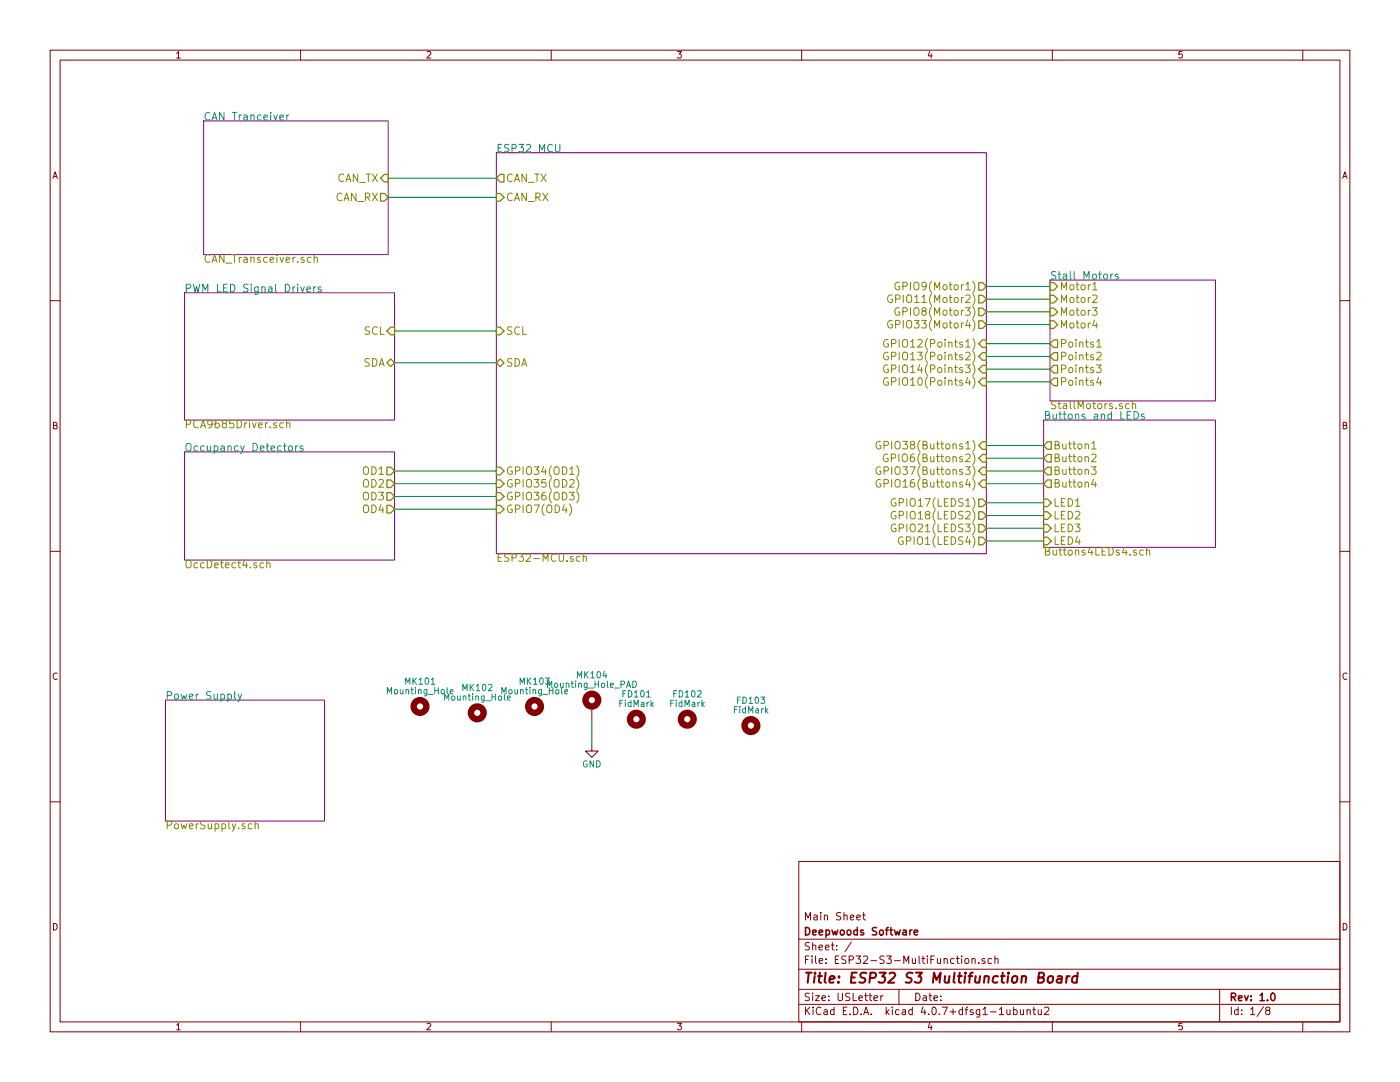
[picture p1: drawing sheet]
EESchema Schematic File Version 2
LIBS:power
LIBS:device
LIBS:switches
LIBS:relays
LIBS:motors
LIBS:transistors
LIBS:conn
LIBS:linear
LIBS:regul
LIBS:74xx
LIBS:cmos4000
LIBS:adc-dac
LIBS:memory
LIBS:xilinx
LIBS:microcontrollers
LIBS:dsp
LIBS:microchip
LIBS:analog_switches
LIBS:motorola
LIBS:texas
LIBS:intel
LIBS:audio
LIBS:interface
LIBS:digital-audio
LIBS:philips
LIBS:display
LIBS:cypress
LIBS:siliconi
LIBS:opto
LIBS:atmel
LIBS:contrib
LIBS:valves
LIBS:W25Q32JVSSIQ
LIBS:umh3n
LIBS:lm2574n-5
LIBS:tc442x
LIBS:4814p-2
LIBS:pca9685
LIBS:tbd62x83a
LIBS:sn65hvd233-ht
LIBS:mechanical
LIBS:graphic_symbols
LIBS:ESP32-S3
LIBS:ESP32-S3-MultiFunction-cache
LIBS:ESP32-S3-MultiFunction-rescue
LIBS:USBLC6-2SC6
EELAYER 25 0
EELAYER END
$Descr USLetter 11000 8500
encoding utf-8
Sheet 1 8
Title "ESP32 S3 Multifunction Board"
Date ""
Rev "1.0"
Comp "Deepwoods Software"
Comment1 "Main Sheet"
Comment2 ""
Comment3 ""
Comment4 ""
$EndDescr
$Sheet
S 3900 1200 3850 3150
U 62ACDEF5
F0 "ESP32 MCU" 59
F1 "ESP32-MCU.sch" 59
F2 "CAN_TX" O L 3900 1400 60 
F3 "CAN_RX" I L 3900 1550 60 
F4 "SCL" I L 3900 2600 60 
F5 "SDA" B L 3900 2850 60 
F6 "GPIO21(LEDS3)" O R 7750 4150 60 
F7 "GPIO1(LEDS4)" O R 7750 4250 60 
F8 "GPIO17(LEDS1)" O R 7750 3950 60 
F9 "GPIO16(Buttons4)" I R 7750 3800 60 
F10 "GPIO38(Buttons1)" I R 7750 3500 60 
F11 "GPIO9(Motor1)" O R 7750 2250 60 
F12 "GPIO34(OD1)" I L 3900 3700 60 
F13 "GPIO35(OD2)" I L 3900 3800 60 
F14 "GPIO36(OD3)" I L 3900 3900 60 
F15 "GPIO7(OD4)" I L 3900 4000 60 
F16 "GPIO8(Motor3)" O R 7750 2450 60 
F17 "GPIO33(Motor4)" O R 7750 2550 60 
F18 "GPIO12(Points1)" I R 7750 2700 60 
F19 "GPIO13(Points2)" I R 7750 2800 60 
F20 "GPIO14(Points3)" I R 7750 2900 60 
F21 "GPIO6(Buttons2)" I R 7750 3600 60 
F22 "GPIO37(Buttons3)" I R 7750 3700 60 
F23 "GPIO18(LEDS2)" O R 7750 4050 60 
F24 "GPIO10(Points4)" I R 7750 3000 60 
F25 "GPIO11(Motor2)" O R 7750 2350 60 
$EndSheet
$Sheet
S 1300 5500 1250 950 
U 62AF1057
F0 "Power Supply" 60
F1 "PowerSupply.sch" 60
$EndSheet
$Sheet
S 8200 3300 1350 1000
U 62AF1547
F0 "Buttons and LEDs" 60
F1 "Buttons4LEDs4.sch" 60
F2 "LED1" I L 8200 3950 60 
F3 "LED2" I L 8200 4050 60 
F4 "LED3" I L 8200 4150 60 
F5 "LED4" I L 8200 4250 60 
F6 "Button1" O L 8200 3500 60 
F7 "Button2" O L 8200 3600 60 
F8 "Button3" O L 8200 3700 60 
F9 "Button4" O L 8200 3800 60 
$EndSheet
$Sheet
S 8250 2200 1300 950 
U 62AF637B
F0 "Stall Motors" 60
F1 "StallMotors.sch" 60
F2 "Points1" O L 8250 2700 60 
F3 "Points2" O L 8250 2800 60 
F4 "Points3" O L 8250 2900 60 
F5 "Points4" O L 8250 3000 60 
F6 "Motor1" I L 8250 2250 60 
F7 "Motor2" I L 8250 2350 60 
F8 "Motor3" I L 8250 2450 60 
F9 "Motor4" I L 8250 2550 60 
$EndSheet
$Sheet
S 1450 3550 1650 850 
U 62AFE480
F0 "Occupancy Detectors" 60
F1 "OccDetect4.sch" 60
F2 "OD1" O R 3100 3700 60 
F3 "OD2" O R 3100 3800 60 
F4 "OD3" O R 3100 3900 60 
F5 "OD4" O R 3100 4000 60 
$EndSheet
$Sheet
S 1450 2300 1650 1000
U 62AFFF5E
F0 "PWM LED Signal Drivers" 60
F1 "PCA9685Driver.sch" 60
F2 "SCL" I R 3100 2600 60 
F3 "SDA" B R 3100 2850 60 
$EndSheet
Wire Wire Line
	7750 4250 8200 4250
Wire Wire Line
	7750 4150 8200 4150
Wire Wire Line
	7750 4050 8200 4050
Wire Wire Line
	7750 3950 8200 3950
Wire Wire Line
	7750 3800 8200 3800
Wire Wire Line
	7750 3700 8200 3700
Wire Wire Line
	7750 3600 8200 3600
Wire Wire Line
	7750 3500 8200 3500
Wire Wire Line
	7750 2250 8250 2250
Wire Wire Line
	7750 2350 8250 2350
Wire Wire Line
	7750 2450 8250 2450
Wire Wire Line
	7750 2550 8250 2550
Wire Wire Line
	7750 2700 8250 2700
Wire Wire Line
	7750 2800 8250 2800
Wire Wire Line
	7750 2900 8250 2900
Wire Wire Line
	7750 3000 8250 3000
Wire Wire Line
	3100 3700 3900 3700
Wire Wire Line
	3900 3800 3100 3800
Wire Wire Line
	3900 3900 3100 3900
Wire Wire Line
	3900 4000 3100 4000
Wire Wire Line
	3900 2600 3100 2600
Wire Wire Line
	3900 2850 3100 2850
$Sheet
S 1600 950  1450 1050
U 62B03516
F0 "CAN Tranceiver" 60
F1 "CAN_Transceiver.sch" 60
F2 "CAN_TX" I R 3050 1400 60 
F3 "CAN_RX" O R 3050 1550 60 
$EndSheet
Wire Wire Line
	3900 1400 3050 1400
Wire Wire Line
	3900 1550 3050 1550
$Comp
L Mounting_Hole MK101
U 1 1
P 3300 5550
F 0 "MK101" H 3300 5750 50  0000 C CNN
F 1 "Mounting_Hole" H 3300 5675 50  0000 C CNN
F 2 "Mounting_Holes:MountingHole_3.7mm" H 3300 5550 50  0001 C CNN
F 3 "" H 3300 5550 50  0001 C CNN
	1    3300 5550
	1    0    0    -1  
$EndComp
$Comp
L Mounting_Hole MK102
U 1 1
P 3750 5600
F 0 "MK102" H 3750 5800 50  0000 C CNN
F 1 "Mounting_Hole" H 3750 5725 50  0000 C CNN
F 2 "Mounting_Holes:MountingHole_3.7mm" H 3750 5600 50  0001 C CNN
F 3 "" H 3750 5600 50  0001 C CNN
	1    3750 5600
	1    0    0    -1  
$EndComp
$Comp
L Mounting_Hole MK103
U 1 1
P 4200 5550
F 0 "MK103" H 4200 5750 50  0000 C CNN
F 1 "Mounting_Hole" H 4200 5675 50  0000 C CNN
F 2 "Mounting_Holes:MountingHole_3.7mm" H 4200 5550 50  0001 C CNN
F 3 "" H 4200 5550 50  0001 C CNN
	1    4200 5550
	1    0    0    -1  
$EndComp
$Comp
L Mounting_Hole_PAD MK104
U 1 1
P 4650 5550
F 0 "MK104" H 4650 5800 50  0000 C CNN
F 1 "Mounting_Hole_PAD" H 4650 5725 50  0000 C CNN
F 2 "Mounting_Holes:MountingHole_3.7mm_Pad" H 4650 5550 50  0001 C CNN
F 3 "" H 4650 5550 50  0001 C CNN
	1    4650 5550
	1    0    0    -1  
$EndComp
$Comp
L GND #PWR01
U 1 1
P 4650 5850
F 0 "#PWR01" H 4650 5600 50  0001 C CNN
F 1 "GND" H 4650 5700 50  0000 C CNN
F 2 "" H 4650 5850 50  0001 C CNN
F 3 "" H 4650 5850 50  0001 C CNN
	1    4650 5850
	1    0    0    -1  
$EndComp
Wire Wire Line
	4650 5650 4650 5850
$Comp
L Mounting_Hole FD101
U 1 1
P 5000 5650
F 0 "FD101" H 5000 5850 50  0000 C CNN
F 1 "FidMark" H 5000 5775 50  0000 C CNN
F 2 "Fiducials:Fiducial_1mm_Dia_2.54mm_Outer_CopperTop" H 5000 5650 50  0001 C CNN
F 3 "" H 5000 5650 50  0001 C CNN
	1    5000 5650
	1    0    0    -1  
$EndComp
$Comp
L Mounting_Hole FD102
U 1 1
P 5400 5650
F 0 "FD102" H 5400 5850 50  0000 C CNN
F 1 "FidMark" H 5400 5775 50  0000 C CNN
F 2 "Fiducials:Fiducial_1mm_Dia_2.54mm_Outer_CopperTop" H 5400 5650 50  0001 C CNN
F 3 "" H 5400 5650 50  0001 C CNN
	1    5400 5650
	1    0    0    -1  
$EndComp
$Comp
L Mounting_Hole FD103
U 1 1
P 5900 5700
F 0 "FD103" H 5900 5900 50  0000 C CNN
F 1 "FidMark" H 5900 5825 50  0000 C CNN
F 2 "Fiducials:Fiducial_1mm_Dia_2.54mm_Outer_CopperTop" H 5900 5700 50  0001 C CNN
F 3 "" H 5900 5700 50  0001 C CNN
	1    5900 5700
	1    0    0    -1  
$EndComp
$EndSCHEMATC
